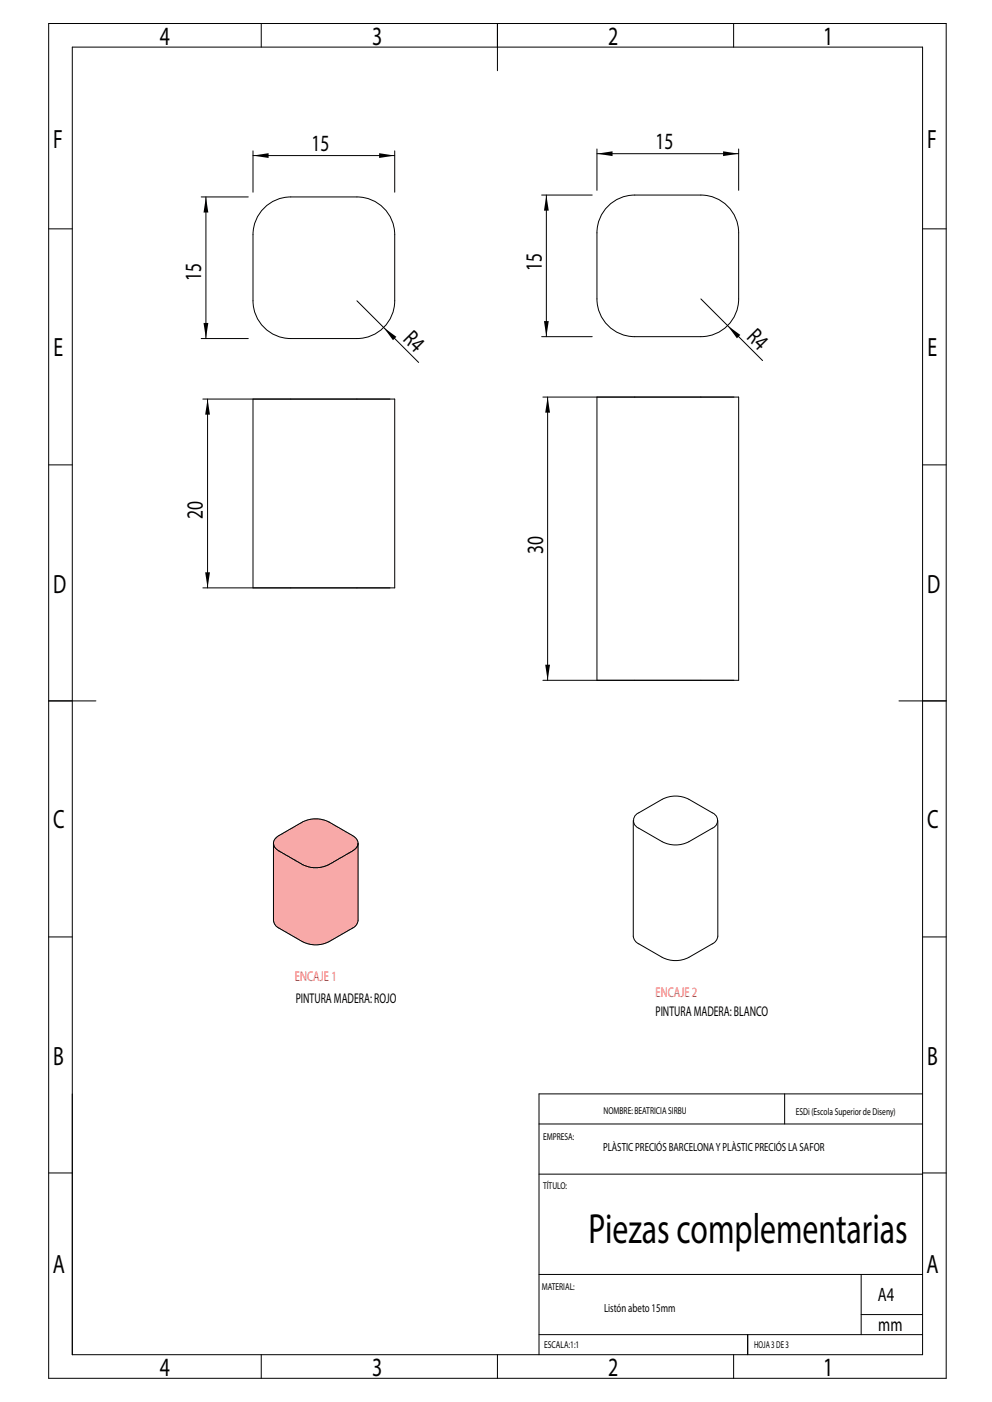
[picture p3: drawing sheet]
<svg xmlns="http://www.w3.org/2000/svg" width="210mm" height="297mm" viewBox="0 0 210 297" stroke-linecap="round" stroke-linejoin="round" font-family="sans-serif">
<!-- layer: 0 -->
<g fill="none" stroke="#000" stroke-width=".21">
<path d="M10.3 5h190v287h-190zM15.3 10h180v277h-180zM55.3 5v5M105.3 5v10M155.3 5v5M53.6 32v8.7M53.6 33h30M83.6 32v8.7M126.4 31.6v8.7M126.4 32.6h30M156.4 31.6v8.7M10.3 48.5h5"/>
<path d="M42.6 41.7h10M43.6 41.7v30M55.9 44.1a8 8 0 0 1 5.7-2.4h14a8 8 0 0 1 8 8v14a8 8 0 0 1-8 8h-14a8 8 0 0 1-8-8v-14a8 8 0 0 1 2.3-5.6zM114.7 41.3h10.7M115.7 41.3v30M128.7 43.7a8 8 0 0 1 5.7-2.4h14a8 8 0 0 1 8 8v14a8 8 0 0 1-8 8h-14a8 8 0 0 1-8-8v-14a8 8 0 0 1 2.3-5.6zM195.3 48.5h5M42.6 71.7h10M75.6 63.7l13 13.1M114.7 71.3h10.7M148.4 63.3l13 13.1M10.3 98.5h5"/>
<path d="M42.9 84.5h40.7v40h-40.7M43.9 84.5v40M53.6 84.5v40M114.9 84.1h41.5v60h-41.5M115.9 84.1v60M126.4 84.1v60M195.3 98.5h5M10.3 148.5h10M190.3 148.5h10M57.9 178.6v16.4a2.05 2.05 0 0 0 1.2 1.6l4.9 2.9a6.1 6.1 0 0 0 5.7 0l4.9-2.9a1.98 1.98 0 0 0 1.2-1.6v-16.4M58.4 177.5l5.6-3.3a6.1 6.1 0 0 1 5.7 0l4.9 2.8a1.72 1.72 0 0 1 1.2 1.6 1.72 1.72 0 0 1-1.2 1.7l-4.9 2.8a6.1 6.1 0 0 1-5.7 0l-4.9-2.8a1.66 1.66 0 0 1-.7-2.8zM134.1 173.8v24.5a2 2 0 0 0 1.1 1.6l5 2.9a6.1 6.1 0 0 0 5.6 0l5-2.9a2 2 0 0 0 1.2-1.6v-24.5"/>
<path d="M134.5 172.7l5.7-3.4a6.1 6.1 0 0 1 5.6 0l5 2.9a1.75 1.75 0 0 1 1.1 1.6 1.75 1.75 0 0 1-1.1 1.7l-5 2.8a6.1 6.1 0 0 1-5.6 0l-5-2.8a1.75 1.75 0 0 1-.7-2.8zM10.3 198.5h5M195.3 198.5h5M114.1 238.1h81.2M166.1 231.7v6.4M195.3 231.7h-81.2v55.3M10.3 248.5h5M114.1 248.7h81.2M195.3 248.5h5M114.1 270h81.2M182.3 270v12.7M182.3 278.5h13"/>
<path d="M55.3 287v5M105.3 287v5M114.1 282.7h81.2M155.3 287v5M158.3 282.7v4.3"/>
</g>
<g fill="#000">
<path d="M53.6 33l3.3-.5v1zM80.3 32.5l3.3 .5-3.3 .5zM126.4 32.6l3.3-.5v1zM153.1 32.1l3.3 .5-3.3 .5zM43.6 41.7l.5 3.3h-1zM115.7 41.3l.5 3.3h-1zM43.1 68.4h1l-.5 3.3zM81.2 69.4l2.7 2-.7 .7zM115.2 68h1l-.5 3.3zM154 69l2.7 2-.7 .7zM43.9 84.5l.5 3.3h-1zM115.9 84.1l.5 3.3h-1z"/>
<path d="M43.4 121.2h1l-.5 3.3zM115.4 140.8h1l-.5 3.3z"/>
</g>
<path d="M58.4 177.5l5.6-3.3a6.1 6.1 0 0 1 5.7 0l4.9 2.8a1.72 1.72 0 0 1 1.2 1.6 1.72 1.72 0 0 1-1.2 1.7l-4.9 2.8a6.1 6.1 0 0 1-5.7 0l-4.9-2.8a1.66 1.66 0 0 1-.7-2.8z" fill="#f25451"/>
<path d="M58.4 177.5l5.6-3.3a6.1 6.1 0 0 1 5.7 0l4.9 2.8a1.72 1.72 0 0 1 1.2 1.6 1.72 1.72 0 0 1-1.2 1.7l-4.9 2.8a6.1 6.1 0 0 1-5.7 0l-4.9-2.8a1.66 1.66 0 0 1-.7-2.8z" fill="none" stroke="#000" stroke-width=".21"/>
<path d="M57.9 178.6l.2 .7 .6 .7 5.3 3.1a6.1 6.1 0 0 0 5.7 0l5.3-3.1 .5-.5 .3-.9v16.4a1.98 1.98 0 0 1-1.2 1.6l-4.9 2.9a6.1 6.1 0 0 1-5.7 0l-4.9-2.9a2.05 2.05 0 0 1-1.2-1.6z" fill="#f25451"/>
<path d="M57.9 178.6l.2 .7 .6 .7 5.3 3.1a6.1 6.1 0 0 0 5.7 0l5.3-3.1 .5-.5 .3-.9v16.4a1.98 1.98 0 0 1-1.2 1.6l-4.9 2.9a6.1 6.1 0 0 1-5.7 0l-4.9-2.9a2.05 2.05 0 0 1-1.2-1.6z" fill="none" stroke="#000" stroke-width=".21"/>
<text font-size="9" x="124.6" y="263.3">Piezas complementarias</text>
<g font-size="5.6">
<text x="33.8" y="9.6">4</text>
<text x="78.8" y="9.5">3</text>
<text x="128.8" y="9.5">2</text>
<text x="174.3" y="9.5">1</text>
<text x="11.3" y="31.3">F</text>
<text x="196.3" y="31.3">F</text>
<text x="11.3" y="75.5">E</text>
<text x="196.3" y="75.5">E</text>
<text x="11.3" y="125.5">D</text>
<text x="196.3" y="125.5">D</text>
<text x="11.3" y="175.5">C</text>
<text x="196.3" y="175.5">C</text>
<text x="11.3" y="225.5">B</text>
<text x="196.3" y="225.5">B</text>
<text x="11.2" y="269.7">A</text>
<text x="196.2" y="269.7">A</text>
<text x="33.8" y="291.6">4</text>
<text x="78.8" y="291.5">3</text>
<text x="128.8" y="291.5">2</text>
<text x="174.3" y="291.5">1</text>
</g>
<g font-size="4.9">
<text x="66" y="32">15</text>
<text x="138.8" y="31.6">15</text>
<text x="42.6" y="59.6" transform="rotate(-90 42.6 59.6)">15</text>
<text x="114.7" y="57.5" transform="rotate(-90 114.7 57.5)">15</text>
<text x="157.9" y="71.7" transform="rotate(45 157.9 71.7)">R4</text>
<text x="85.1" y="72.1" transform="rotate(45 85.1 72.1)">R4</text>
<text x="43" y="110" transform="rotate(-90 43 110)">20</text>
<text x="115" y="117.4" transform="rotate(-90 115 117.4)">30</text>
</g>
<g font-size="4.1">
<text x="185.8" y="275.6">A4</text>
<text x="185.9" y="282">mm</text>
</g>
<g font-size="3" fill="#f25451">
<text x="62.4" y="207.9">ENCAJE 1</text>
<text x="138.8" y="211.1">ENCAJE 2</text>
</g>
<g font-size="3">
<text x="62.6" y="212.5">PINTURA MADERA: ROJO</text>
<text x="138.8" y="215.2">PINTURA MADERA: BLANCO</text>
</g>
<g font-size="2.5">
<text x="127.7" y="243.9">PLÀSTIC PRECIÓS BARCELONA Y PLÀSTIC PRECIÓS LA SAFOR</text>
<text x="127.9" y="277.9">Listón abeto 15mm</text>
</g>
<g font-size="2.1">
<text x="127.7" y="236">NOMBRE: BEATRICIA SIRBU</text>
<text x="168.5" y="236.2">ESDi (Escola Superior de Diseny)</text>
<text x="115" y="241.5">EMPRESA:</text>
<text x="115" y="251.9">TÍTULO:</text>
<text x="114.7" y="273.3">MATERIAL:</text>
<text x="115.2" y="285.6">ESCALA:1:1</text>
<text x="159.6" y="285.6">HOJA 3 DE 3</text>
</g>
</svg>
